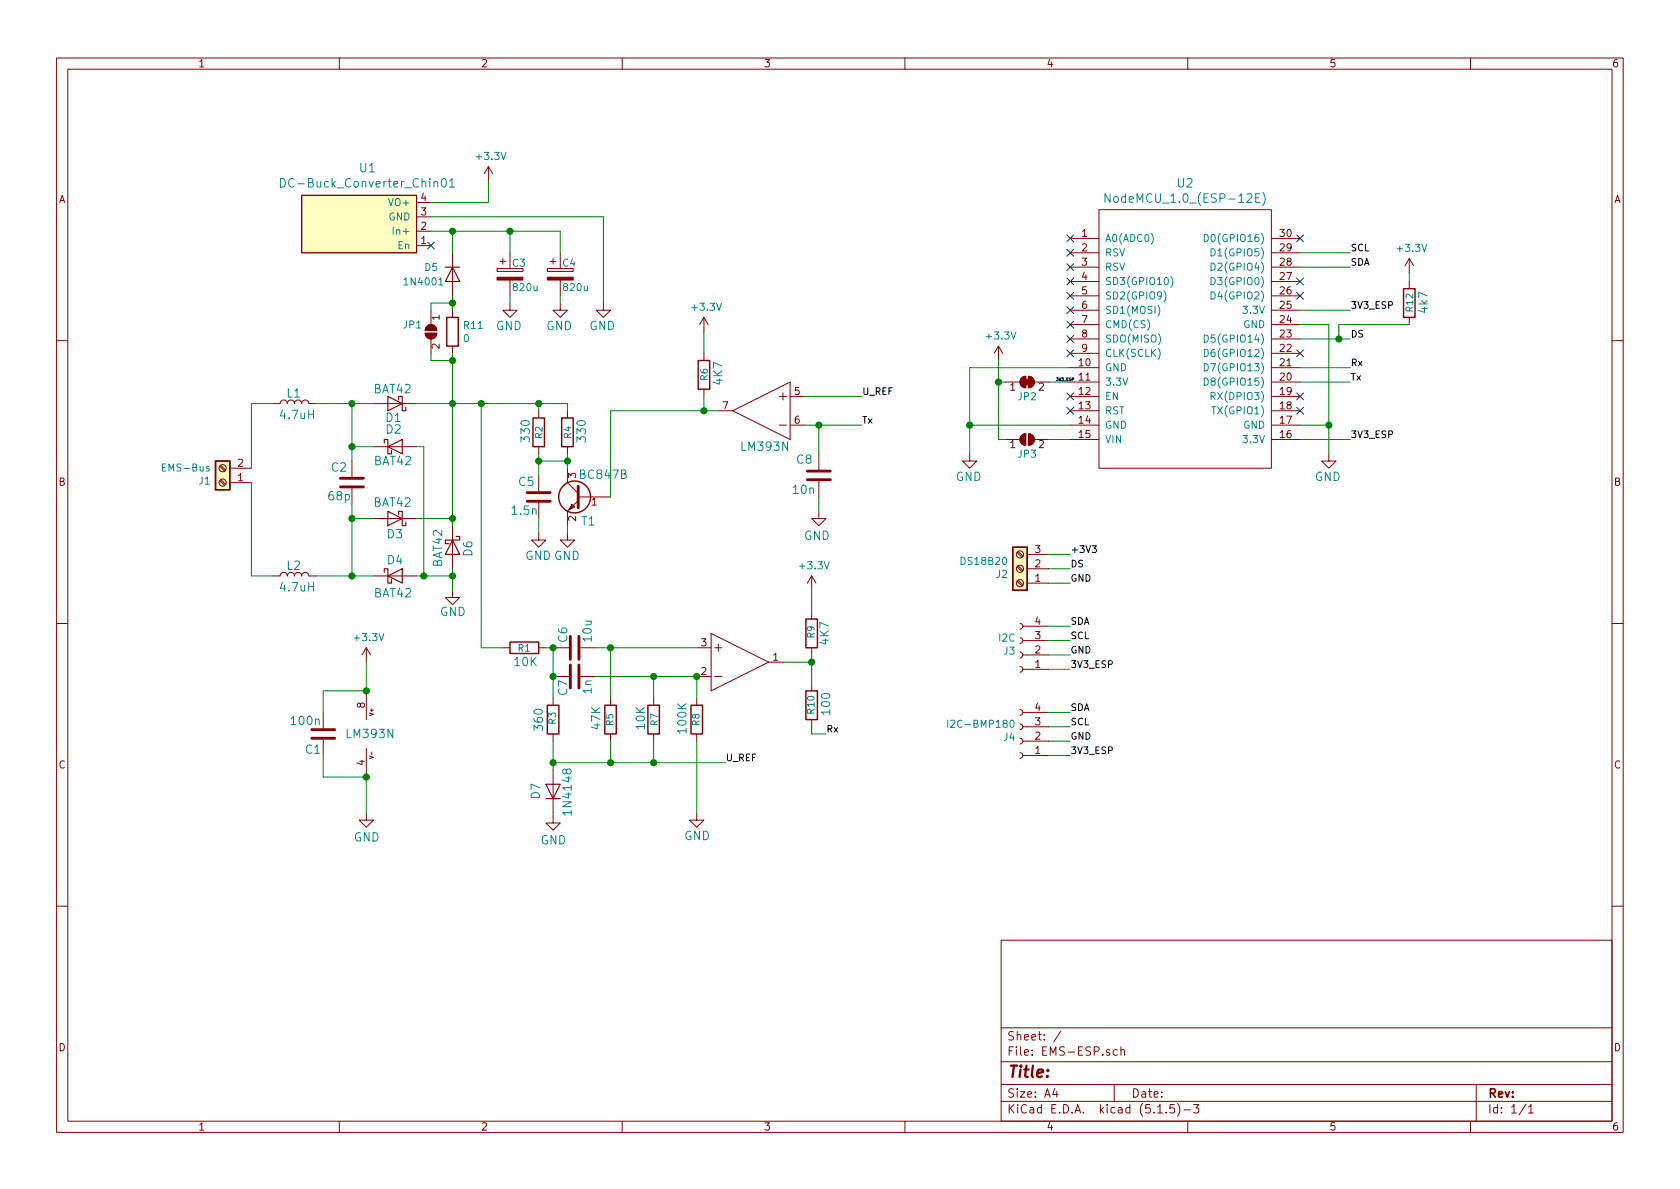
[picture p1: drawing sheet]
EESchema Schematic File Version 4
EELAYER 30 0
EELAYER END
$Descr A4 11693 8268
encoding utf-8
Sheet 1 1
Title ""
Date ""
Rev ""
Comp ""
Comment1 ""
Comment2 ""
Comment3 ""
Comment4 ""
$EndDescr
Wire Wire Line
	5700 3450 5700 3550
Wire Wire Line
	2250 5400 2550 5400
Wire Wire Line
	2250 5250 2250 5400
Wire Wire Line
	2550 5400 2550 5650
Connection ~ 2550 5400
Wire Wire Line
	3150 3950 3150 4000
Wire Wire Line
	2950 4000 2900 4000
Wire Wire Line
	2950 4000 3150 4000
Wire Wire Line
	2950 3100 2950 4000
Connection ~ 2950 4000
Wire Wire Line
	3750 3700 3750 3600
Wire Wire Line
	2250 4800 2250 4950
Wire Wire Line
	2550 4800 2250 4800
Wire Wire Line
	2550 4600 2550 4800
Connection ~ 2550 4800
Wire Wire Line
	2450 4000 2600 4000
Wire Wire Line
	2450 3500 2450 3600
Wire Wire Line
	2450 3600 2450 4000
Wire Wire Line
	2450 3600 2600 3600
Connection ~ 2450 3600
Connection ~ 2450 4000
Wire Wire Line
	3850 4500 3850 4700
Connection ~ 3850 4700
Wire Wire Line
	2450 2800 2450 3100
Wire Wire Line
	2450 3100 2450 3200
Wire Wire Line
	2450 3100 2600 3100
Connection ~ 2450 3100
Connection ~ 2450 2800
Wire Wire Line
	4250 5300 4550 5300
Wire Wire Line
	4550 5300 5050 5300
Wire Wire Line
	3850 5300 3850 5350
Connection ~ 4250 5300
Connection ~ 4550 5300
Text Label 5050 5300 0    47   ~ 0
U_REF
Wire Wire Line
	6000 2750 5600 2750
Text Label 6000 2750 0    47   ~ 0
U_REF
Wire Wire Line
	4550 4700 4850 4700
Wire Wire Line
	4150 4700 4550 4700
Connection ~ 4550 4700
Connection ~ 4850 4700
Wire Wire Line
	5450 4600 5650 4600
Wire Wire Line
	3750 3300 3750 3200
Wire Wire Line
	3750 3200 3950 3200
Wire Wire Line
	1750 2800 1750 3250
Wire Wire Line
	1750 3350 1750 4000
Wire Wire Line
	4150 4500 4250 4500
Wire Wire Line
	4250 4500 4850 4500
Connection ~ 4250 4500
Wire Wire Line
	5600 2950 5700 2950
Wire Wire Line
	5700 3150 5700 2950
Wire Wire Line
	5700 2950 6000 2950
Connection ~ 5700 2950
Wire Wire Line
	5650 5100 5750 5100
Text Label 5750 5100 0    47   ~ 0
Rx
Wire Wire Line
	3150 3650 3150 3600
Wire Wire Line
	2900 3600 3150 3600
Wire Wire Line
	3350 2800 3150 2800
Wire Wire Line
	3150 2800 2900 2800
Wire Wire Line
	3150 3600 3150 2800
Wire Wire Line
	3350 4500 3350 2800
Connection ~ 3150 3600
Connection ~ 3150 2800
Connection ~ 3350 2800
$Comp
L Diode:BAT42 D1
U 1 1
P 2750 2800
F 0 "D1" H 2700 2870 59  0000 L BNN
F 1 "BAT42" H 2630 2670 59  0000 L BNN
F 2 "Diode_THT:D_DO-35_SOD27_P7.62mm_Horizontal" H 2750 2800 50  0001 C CNN
F 3 "" H 2750 2800 50  0001 C CNN
	1    2750 2800
	-1   0    0    1   
$EndComp
$Comp
L Diode:BAT42 D2
U 1 1
P 2750 3100
F 0 "D2" H 2680 3190 59  0000 L BNN
F 1 "BAT42" H 2600 2970 59  0000 L BNN
F 2 "Diode_THT:D_DO-35_SOD27_P7.62mm_Horizontal" H 2750 3100 50  0001 C CNN
F 3 "" H 2750 3100 50  0001 C CNN
	1    2750 3100
	1    0    0    -1  
$EndComp
$Comp
L Diode:BAT42 D3
U 1 1
P 2750 3600
F 0 "D3" H 2690 3680 59  0000 L BNN
F 1 "BAT42" H 2630 3460 59  0000 L BNN
F 2 "Diode_THT:D_DO-35_SOD27_P7.62mm_Horizontal" H 2750 3600 50  0001 C CNN
F 3 "" H 2750 3600 50  0001 C CNN
	1    2750 3600
	-1   0    0    1   
$EndComp
$Comp
L Diode:BAT42 D4
U 1 1
P 2750 4000
F 0 "D4" H 2690 4080 59  0000 L BNN
F 1 "BAT42" H 2600 3850 59  0000 L BNN
F 2 "Diode_THT:D_DO-35_SOD27_P7.62mm_Horizontal" H 2750 4000 50  0001 C CNN
F 3 "" H 2750 4000 50  0001 C CNN
	1    2750 4000
	1    0    0    -1  
$EndComp
$Comp
L Diode:BAT42 D6
U 1 1
P 3150 3800
F 0 "D6" H 3100 3880 59  0000 L BNN
F 1 "BAT42" H 3020 3670 59  0000 L BNN
F 2 "Diode_THT:D_DO-35_SOD27_P7.62mm_Horizontal" H 3150 3800 50  0001 C CNN
F 3 "" H 3150 3800 50  0001 C CNN
	1    3150 3800
	0    1    1    0   
$EndComp
$Comp
L Diode:1N4148 D7
U 1 1
P 3850 5500
F 0 "D7" H 3790 5590 59  0000 L BNN
F 1 "1N4148" H 3670 5370 59  0000 L BNN
F 2 "Diode_THT:D_DO-35_SOD27_P7.62mm_Horizontal" H 3850 5500 50  0001 C CNN
F 3 "" H 3850 5500 50  0001 C CNN
	1    3850 5500
	0    -1   -1   0   
$EndComp
$Comp
L Device:L L1
U 1 1
P 2050 2800
F 0 "L1" V 2150 2750 59  0000 L BNN
F 1 "4.7uH" V 2000 2650 59  0000 L BNN
F 2 "Inductor_THT:L_Axial_L7.0mm_D3.3mm_P10.16mm_Horizontal_Fastron_MICC" H 2050 2800 50  0001 C CNN
F 3 "" H 2050 2800 50  0001 C CNN
	1    2050 2800
	0    -1   -1   0   
$EndComp
$Comp
L Device:L L2
U 1 1
P 2050 4000
F 0 "L2" V 2150 3950 59  0000 L BNN
F 1 "4.7uH" V 2000 3850 59  0000 L BNN
F 2 "Inductor_THT:L_Axial_L7.0mm_D3.3mm_P10.16mm_Horizontal_Fastron_MICC" H 2050 4000 50  0001 C CNN
F 3 "" H 2050 4000 50  0001 C CNN
	1    2050 4000
	0    -1   -1   0   
$EndComp
$Comp
L Device:R R1
U 1 1
P 3650 4500
F 0 "R1" V 3670 4450 47  0000 L BNN
F 1 "10K" V 3580 4420 59  0000 L BNN
F 2 "Resistor_SMD:R_0805_2012Metric" H 3650 4500 50  0001 C CNN
F 3 "" H 3650 4500 50  0001 C CNN
	1    3650 4500
	0    1    -1   0   
$EndComp
$Comp
L Device:R R3
U 1 1
P 3850 5000
F 0 "R3" V 3870 4960 47  0000 L BNN
F 1 "360" V 3780 4910 59  0000 L BNN
F 2 "Resistor_SMD:R_0805_2012Metric" H 3850 5000 50  0001 C CNN
F 3 "" H 3850 5000 50  0001 C CNN
	1    3850 5000
	1    0    0    -1  
$EndComp
$Comp
L Device:R R5
U 1 1
P 4250 5000
F 0 "R5" V 4270 4950 47  0000 L BNN
F 1 "47K" V 4180 4920 59  0000 L BNN
F 2 "Resistor_SMD:R_0805_2012Metric" H 4250 5000 50  0001 C CNN
F 3 "" H 4250 5000 50  0001 C CNN
	1    4250 5000
	1    0    0    -1  
$EndComp
$Comp
L Device:R R7
U 1 1
P 4550 5000
F 0 "R7" V 4580 4950 47  0000 L BNN
F 1 "10K" V 4490 4920 59  0000 L BNN
F 2 "Resistor_SMD:R_0805_2012Metric" H 4550 5000 50  0001 C CNN
F 3 "" H 4550 5000 50  0001 C CNN
	1    4550 5000
	1    0    0    -1  
$EndComp
$Comp
L Device:C C2
U 1 1
P 2450 3350
F 0 "C2" H 2300 3425 59  0000 L BNN
F 1 "68p" H 2275 3225 59  0000 L BNN
F 2 "Capacitor_SMD:C_0805_2012Metric" H 2450 3350 50  0001 C CNN
F 3 "" H 2450 3350 50  0001 C CNN
	1    2450 3350
	1    0    0    -1  
$EndComp
$Comp
L Device:R R9
U 1 1
P 5650 4400
F 0 "R9" V 5670 4360 47  0000 L BNN
F 1 "4K7" V 5770 4310 59  0000 L BNN
F 2 "Resistor_SMD:R_0805_2012Metric" H 5650 4400 50  0001 C CNN
F 3 "" H 5650 4400 50  0001 C CNN
	1    5650 4400
	1    0    0    -1  
$EndComp
$Comp
L Device:R R10
U 1 1
P 5650 4900
F 0 "R10" V 5670 4830 47  0000 L BNN
F 1 "100" V 5780 4820 59  0000 L BNN
F 2 "Resistor_SMD:R_0805_2012Metric" H 5650 4900 50  0001 C CNN
F 3 "" H 5650 4900 50  0001 C CNN
	1    5650 4900
	1    0    0    -1  
$EndComp
$Comp
L Device:R R2
U 1 1
P 3750 3000
F 0 "R2" V 3770 2950 47  0000 L BNN
F 1 "330" V 3870 2920 59  0000 L BNN
F 2 "Resistor_SMD:R_0805_2012Metric" H 3750 3000 50  0001 C CNN
F 3 "" H 3750 3000 50  0001 C CNN
	1    3750 3000
	-1   0    0    -1  
$EndComp
$Comp
L Device:R R4
U 1 1
P 3950 3000
F 0 "R4" V 3970 2950 47  0000 L BNN
F 1 "330" V 3880 2920 59  0000 L BNN
F 2 "Resistor_SMD:R_0805_2012Metric" H 3950 3000 50  0001 C CNN
F 3 "" H 3950 3000 50  0001 C CNN
	1    3950 3000
	-1   0    0    -1  
$EndComp
$Comp
L Device:C C5
U 1 1
P 3750 3450
F 0 "C5" H 3775 3525 59  0000 L BNN
F 1 "1.5n" H 3750 3325 59  0000 L BNN
F 2 "Capacitor_SMD:C_0805_2012Metric" H 3750 3450 50  0001 C CNN
F 3 "" H 3750 3450 50  0001 C CNN
	1    3750 3450
	-1   0    0    -1  
$EndComp
$Comp
L Device:C C8
U 1 1
P 5700 3300
F 0 "C8" H 5740 3380 59  0000 L BNN
F 1 "10n" H 5720 3170 59  0000 L BNN
F 2 "Capacitor_SMD:C_0805_2012Metric" H 5700 3300 50  0001 C CNN
F 3 "" H 5700 3300 50  0001 C CNN
	1    5700 3300
	-1   0    0    -1  
$EndComp
$Comp
L Device:C C7
U 1 1
P 4000 4700
F 0 "C7" H 3860 4750 59  0000 L BNN
F 1 "1n" H 3870 4580 59  0000 L BNN
F 2 "Capacitor_SMD:C_0805_2012Metric" H 4000 4700 50  0001 C CNN
F 3 "" H 4000 4700 50  0001 C CNN
	1    4000 4700
	0    -1   -1   0   
$EndComp
$Comp
L Device:C C1
U 1 1
P 2250 5100
F 0 "C1" H 2260 5180 59  0000 L BNN
F 1 "100n" H 2260 4980 59  0000 L BNN
F 2 "Capacitor_SMD:C_0805_2012Metric" H 2250 5100 50  0001 C CNN
F 3 "" H 2250 5100 50  0001 C CNN
	1    2250 5100
	-1   0    0    1   
$EndComp
$Comp
L Transistor_BJT:BC847 T1
U 1 1
P 4050 3450
F 0 "T1" H 3950 3250 59  0000 L BNN
F 1 "BC847B" H 3725 3575 59  0000 L BNN
F 2 "Package_TO_SOT_SMD:SOT-23" H 4050 3450 50  0001 C CNN
F 3 "" H 4050 3450 50  0001 C CNN
	1    4050 3450
	-1   0    0    -1  
$EndComp
$Comp
L power:GND #GND01
U 1 1
P 2550 5650
F 0 "#GND01" H 2550 5650 50  0001 C CNN
F 1 "GND" H 2460 5450 59  0000 L BNN
F 2 "" H 2550 5650 50  0001 C CNN
F 3 "" H 2550 5650 50  0001 C CNN
	1    2550 5650
	1    0    0    -1  
$EndComp
$Comp
L ProjectLib:LM393N IC1
U 1 1
P 5150 4600
F 0 "IC1" H 5250 4725 59  0001 L BNN
F 1 "LM393N" H 5250 4400 59  0001 L BNN
F 2 "Package_SO:SO-8_3.9x4.9mm_P1.27mm" H 5150 4600 50  0001 C CNN
F 3 "" H 5150 4600 50  0001 C CNN
	1    5150 4600
	1    0    0    -1  
$EndComp
$Comp
L ProjectLib:LM393N IC1
U 2 1
P 5300 2850
F 0 "IC1" H 5240 3005 59  0001 L BNN
F 1 "LM393N" H 5100 2570 59  0000 L BNN
F 2 "Package_SO:SO-8_3.9x4.9mm_P1.27mm" H 5300 2850 50  0001 C CNN
F 3 "" H 5300 2850 50  0001 C CNN
	2    5300 2850
	-1   0    0    -1  
$EndComp
$Comp
L ProjectLib:LM393N IC1
U 3 1
P 2550 5100
F 0 "IC1" H 2650 5225 59  0001 L BNN
F 1 "LM393N" H 2400 5070 59  0000 L BNN
F 2 "Package_SO:SO-8_3.9x4.9mm_P1.27mm" H 2550 5100 50  0001 C CNN
F 3 "" H 2550 5100 50  0001 C CNN
	3    2550 5100
	1    0    0    -1  
$EndComp
$Comp
L power:GND #GND08
U 1 1
P 5700 3550
F 0 "#GND08" H 5700 3550 50  0001 C CNN
F 1 "GND" H 5620 3350 59  0000 L BNN
F 2 "" H 5700 3550 50  0001 C CNN
F 3 "" H 5700 3550 50  0001 C CNN
	1    5700 3550
	-1   0    0    -1  
$EndComp
$Comp
L power:GND #GND07
U 1 1
P 4850 5650
F 0 "#GND07" H 4850 5650 50  0001 C CNN
F 1 "GND" H 4760 5460 59  0000 L BNN
F 2 "" H 4850 5650 50  0001 C CNN
F 3 "" H 4850 5650 50  0001 C CNN
	1    4850 5650
	1    0    0    -1  
$EndComp
$Comp
L power:GND #GND02
U 1 1
P 3150 4100
F 0 "#GND02" H 3150 4100 50  0001 C CNN
F 1 "GND" H 3060 3920 59  0000 L BNN
F 2 "" H 3150 4100 50  0001 C CNN
F 3 "" H 3150 4100 50  0001 C CNN
	1    3150 4100
	1    0    0    -1  
$EndComp
$Comp
L power:GND #GND05
U 1 1
P 3950 3700
F 0 "#GND05" H 3950 3700 50  0001 C CNN
F 1 "GND" H 3860 3510 59  0000 L BNN
F 2 "" H 3950 3700 50  0001 C CNN
F 3 "" H 3950 3700 50  0001 C CNN
	1    3950 3700
	-1   0    0    -1  
$EndComp
$Comp
L power:GND #GND03
U 1 1
P 3750 3700
F 0 "#GND03" H 3750 3700 50  0001 C CNN
F 1 "GND" H 3660 3510 59  0000 L BNN
F 2 "" H 3750 3700 50  0001 C CNN
F 3 "" H 3750 3700 50  0001 C CNN
	1    3750 3700
	-1   0    0    -1  
$EndComp
$Comp
L power:GND #GND04
U 1 1
P 3850 5670
F 0 "#GND04" H 3850 5670 50  0001 C CNN
F 1 "GND" H 3760 5470 59  0000 L BNN
F 2 "" H 3850 5670 50  0001 C CNN
F 3 "" H 3850 5670 50  0001 C CNN
	1    3850 5670
	1    0    0    -1  
$EndComp
Wire Wire Line
	3850 5300 4250 5300
Wire Wire Line
	2450 2800 2600 2800
$Comp
L ProjectLib:DC-Buck_Converter_Chin01 U1
U 1 1
P 2500 1550
F 0 "U1" H 2442 1163 60  0000 C CNN
F 1 "DC-Buck_Converter_Chin01" H 2442 1269 60  0000 C CNN
F 2 "MyPower:DC-DC-Buck-Konverter" H 2500 1550 60  0001 C CNN
F 3 "" H 2500 1550 60  0001 C CNN
	1    2500 1550
	-1   0    0    1   
$EndComp
$Comp
L Diode:1N4001 D5
U 1 1
P 3150 1900
F 0 "D5" V 3100 1700 50  0000 L CNN
F 1 "1N4001" V 3200 1550 50  0000 L CNN
F 2 "Diode_THT:D_DO-41_SOD81_P10.16mm_Horizontal" H 3150 1725 50  0001 C CNN
F 3 "http://www.vishay.com/docs/88503/1n4001.pdf" H 3150 1900 50  0001 C CNN
	1    3150 1900
	0    1    1    0   
$EndComp
$Comp
L Device:CP C3
U 1 1
P 3550 1900
F 0 "C3" H 3560 1980 50  0000 L CNN
F 1 "820u" H 3560 1810 50  0000 L CNN
F 2 "Capacitor_THT:CP_Radial_D12.5mm_P5.00mm" H 3588 1750 50  0001 C CNN
F 3 "~" H 3550 1900 50  0001 C CNN
	1    3550 1900
	1    0    0    -1  
$EndComp
$Comp
L Device:CP C4
U 1 1
P 3900 1900
F 0 "C4" H 3910 1980 50  0000 L CNN
F 1 "820u" H 3910 1810 50  0000 L CNN
F 2 "Capacitor_THT:CP_Radial_D12.5mm_P5.00mm" H 3938 1750 50  0001 C CNN
F 3 "~" H 3900 1900 50  0001 C CNN
	1    3900 1900
	1    0    0    -1  
$EndComp
$Comp
L power:GND #GND06
U 1 1
P 4200 2100
F 0 "#GND06" H 4200 2100 50  0001 C CNN
F 1 "GND" H 4100 1910 59  0000 L BNN
F 2 "" H 4200 2100 50  0001 C CNN
F 3 "" H 4200 2100 50  0001 C CNN
	1    4200 2100
	1    0    0    -1  
$EndComp
Wire Wire Line
	3150 1750 3150 1600
Wire Wire Line
	3150 1600 3550 1600
Wire Wire Line
	3550 1600 3550 1750
Connection ~ 3150 1600
Wire Wire Line
	3550 1600 3900 1600
Wire Wire Line
	3900 1600 3900 1750
Connection ~ 3550 1600
Wire Wire Line
	3000 1500 4200 1500
Wire Wire Line
	3000 1400 3400 1400
Wire Wire Line
	3400 1400 3400 1250
$Comp
L power:+3.3V #PWR02
U 1 1
P 4900 2300
F 0 "#PWR02" H 4900 2150 50  0001 C CNN
F 1 "+3.3V" H 4915 2473 50  0000 C CNN
F 2 "" H 4900 2300 50  0001 C CNN
F 3 "" H 4900 2300 50  0001 C CNN
	1    4900 2300
	1    0    0    -1  
$EndComp
Wire Wire Line
	4900 2300 4900 2450
$Comp
L power:+3.3V #PWR04
U 1 1
P 5650 4100
F 0 "#PWR04" H 5650 3950 50  0001 C CNN
F 1 "+3.3V" H 5665 4273 50  0000 C CNN
F 2 "" H 5650 4100 50  0001 C CNN
F 3 "" H 5650 4100 50  0001 C CNN
	1    5650 4100
	1    0    0    -1  
$EndComp
$Comp
L power:+3.3V #PWR03
U 1 1
P 6950 2500
F 0 "#PWR03" H 6950 2350 50  0001 C CNN
F 1 "+3.3V" H 6965 2673 50  0000 C CNN
F 2 "" H 6950 2500 50  0001 C CNN
F 3 "" H 6950 2500 50  0001 C CNN
	1    6950 2500
	1    0    0    -1  
$EndComp
$Comp
L power:GND #GND09
U 1 1
P 6750 3150
F 0 "#GND09" H 6750 3150 50  0001 C CNN
F 1 "GND" H 6650 2960 59  0000 L BNN
F 2 "" H 6750 3150 50  0001 C CNN
F 3 "" H 6750 3150 50  0001 C CNN
	1    6750 3150
	1    0    0    -1  
$EndComp
Wire Wire Line
	9050 2550 9400 2550
Wire Wire Line
	9050 2650 9400 2650
Text Label 9400 2550 0    47   ~ 0
Rx
Text Label 9400 2650 0    47   ~ 0
Tx
Text Label 6000 2950 0    47   ~ 0
Tx
$Comp
L Device:C C6
U 1 1
P 4000 4500
F 0 "C6" H 4030 4550 59  0000 L BNN
F 1 "10u" H 4030 4380 59  0000 L BNN
F 2 "Capacitor_SMD:C_0805_2012Metric" H 4000 4500 50  0001 C CNN
F 3 "" H 4000 4500 50  0001 C CNN
	1    4000 4500
	0    -1   -1   0   
$EndComp
NoConn ~ 7450 1650
NoConn ~ 7450 1750
NoConn ~ 7450 1850
NoConn ~ 7450 1950
NoConn ~ 7450 2050
NoConn ~ 7450 2150
NoConn ~ 7450 2250
NoConn ~ 7450 2350
NoConn ~ 7450 2450
NoConn ~ 7450 2750
NoConn ~ 7450 2850
NoConn ~ 9050 1950
NoConn ~ 9050 2050
NoConn ~ 9050 2450
NoConn ~ 9050 2750
NoConn ~ 9050 2850
NoConn ~ 3000 1700
Wire Wire Line
	9050 2350 9320 2350
Text Label 9400 2350 0    47   ~ 0
DS
Wire Wire Line
	2900 3100 2950 3100
Wire Wire Line
	3000 1600 3150 1600
$Comp
L power:GND #GND011
U 1 1
P 3900 2100
F 0 "#GND011" H 3900 2100 50  0001 C CNN
F 1 "GND" H 3800 1910 59  0000 L BNN
F 2 "" H 3900 2100 50  0001 C CNN
F 3 "" H 3900 2100 50  0001 C CNN
	1    3900 2100
	1    0    0    -1  
$EndComp
$Comp
L power:GND #GND010
U 1 1
P 3550 2100
F 0 "#GND010" H 3550 2100 50  0001 C CNN
F 1 "GND" H 3450 1910 59  0000 L BNN
F 2 "" H 3550 2100 50  0001 C CNN
F 3 "" H 3550 2100 50  0001 C CNN
	1    3550 2100
	1    0    0    -1  
$EndComp
Wire Wire Line
	3550 2100 3550 2050
Wire Wire Line
	3900 2050 3900 2100
Wire Wire Line
	9050 1850 9400 1850
Text Label 9400 1750 0    47   ~ 0
SCL
Text Label 9400 1850 0    47   ~ 0
SDA
$Comp
L Device:R R11
U 1 1
P 3150 2300
F 0 "R11" H 3220 2346 50  0000 L CNN
F 1 "0" H 3220 2255 50  0000 L CNN
F 2 "Resistor_THT:R_Axial_DIN0207_L6.3mm_D2.5mm_P10.16mm_Horizontal" V 3080 2300 50  0001 C CNN
F 3 "~" H 3150 2300 50  0001 C CNN
	1    3150 2300
	1    0    0    -1  
$EndComp
Wire Wire Line
	3150 2150 3150 2100
Wire Wire Line
	3150 2450 3150 2500
$Comp
L Jumper:SolderJumper_2_Open JP1
U 1 1
P 3000 2300
F 0 "JP1" V 2950 2100 50  0000 L CNN
F 1 " " V 3050 1400 50  0000 L CNN
F 2 "Jumper:SolderJumper-2_P1.3mm_Open_RoundedPad1.0x1.5mm" H 3000 2300 50  0001 C CNN
F 3 "~" H 3000 2300 50  0001 C CNN
	1    3000 2300
	0    1    1    0   
$EndComp
Wire Wire Line
	3000 2150 3000 2100
Wire Wire Line
	3000 2100 3150 2100
Connection ~ 3150 2100
Wire Wire Line
	3150 2100 3150 2050
Wire Wire Line
	3000 2450 3000 2500
Wire Wire Line
	3000 2500 3150 2500
Connection ~ 3150 2500
Wire Wire Line
	3150 2500 3150 2800
$Comp
L power:+3.3V #PWR01
U 1 1
P 3400 1250
F 0 "#PWR01" H 3400 1100 50  0001 C CNN
F 1 "+3.3V" H 3415 1423 50  0000 C CNN
F 2 "" H 3400 1250 50  0001 C CNN
F 3 "" H 3400 1250 50  0001 C CNN
	1    3400 1250
	1    0    0    -1  
$EndComp
$Comp
L Connector:Screw_Terminal_01x03 J2
U 1 1
P 7100 3950
F 0 "J2" H 7180 3992 50  0000 L CNN
F 1 "DS18B20" H 7180 3901 50  0000 L CNN
F 2 "TerminalBlock:TerminalBlock_bornier-3_P5.08mm" H 7100 3950 50  0001 C CNN
F 3 "~" H 7100 3950 50  0001 C CNN
	1    7100 3950
	-1   0    0    1   
$EndComp
$Comp
L Connector:Screw_Terminal_01x02 J1
U 1 1
P 1550 3350
F 0 "J1" H 1630 3342 50  0000 L CNN
F 1 "EMS-Bus" H 1630 3251 50  0000 L CNN
F 2 "TerminalBlock:TerminalBlock_bornier-2_P5.08mm" H 1550 3350 50  0001 C CNN
F 3 "~" H 1550 3350 50  0001 C CNN
	1    1550 3350
	-1   0    0    1   
$EndComp
$Comp
L Connector:Conn_01x04_Female J4
U 1 1
P 7100 5150
F 0 "J4" H 7128 5126 50  0000 L CNN
F 1 "I2C-BMP180" H 7128 5035 50  0000 L CNN
F 2 "Connector_PinSocket_2.54mm:PinSocket_1x04_P2.54mm_Vertical" H 7100 5150 50  0001 C CNN
F 3 "~" H 7100 5150 50  0001 C CNN
	1    7100 5150
	-1   0    0    1   
$EndComp
$Comp
L Connector:Conn_01x04_Female J3
U 1 1
P 7100 4550
F 0 "J3" H 7128 4526 50  0000 L CNN
F 1 "I2C" H 7128 4435 50  0000 L CNN
F 2 "Connector_PinSocket_2.54mm:PinSocket_1x04_P2.54mm_Vertical" H 7100 4550 50  0001 C CNN
F 3 "~" H 7100 4550 50  0001 C CNN
	1    7100 4550
	-1   0    0    1   
$EndComp
Wire Wire Line
	7300 3850 7450 3850
Wire Wire Line
	7300 3950 7450 3950
Wire Wire Line
	7300 4050 7450 4050
Wire Wire Line
	7300 4350 7450 4350
Wire Wire Line
	7300 4450 7450 4450
Wire Wire Line
	7300 4550 7450 4550
Wire Wire Line
	7300 4650 7450 4650
Wire Wire Line
	7300 4950 7450 4950
Wire Wire Line
	7300 5050 7450 5050
Wire Wire Line
	7300 5150 7450 5150
Wire Wire Line
	7300 5250 7450 5250
Text Label 7450 4050 0    47   ~ 0
GND
Text Label 7450 3950 0    47   ~ 0
DS
Text Label 7450 3850 0    47   ~ 0
+3V3
Text Label 7450 4650 0    47   ~ 0
3V3_ESP
Text Label 7450 4550 0    47   ~ 0
GND
Text Label 7450 4350 0    47   ~ 0
SDA
Text Label 7450 4450 0    47   ~ 0
SCL
$Comp
L Jumper:SolderJumper_2_Bridged JP2
U 1 1
P 7150 2650
F 0 "JP2" H 7150 2550 50  0000 C CNN
F 1 " " H 7150 2764 50  0000 C CNN
F 2 "Jumper:SolderJumper-2_P1.3mm_Bridged_RoundedPad1.0x1.5mm" H 7150 2650 50  0001 C CNN
F 3 "~" H 7150 2650 50  0001 C CNN
	1    7150 2650
	1    0    0    -1  
$EndComp
$Comp
L Jumper:SolderJumper_2_Open JP3
U 1 1
P 7150 3050
F 0 "JP3" H 7150 2950 50  0000 C CNN
F 1 " " H 7150 3164 50  0000 C CNN
F 2 "Jumper:SolderJumper-2_P1.3mm_Open_RoundedPad1.0x1.5mm" H 7150 3050 50  0001 C CNN
F 3 "~" H 7150 3050 50  0001 C CNN
	1    7150 3050
	1    0    0    -1  
$EndComp
Wire Wire Line
	7000 3050 6950 3050
Wire Wire Line
	6950 2500 6950 2650
Wire Wire Line
	7000 2650 6950 2650
Connection ~ 6950 2650
Wire Wire Line
	6950 2650 6950 3050
Wire Wire Line
	6750 2950 7450 2950
Wire Wire Line
	7300 2650 7450 2650
Text Label 7350 2650 0    20   ~ 0
3V3_ESP
Text Label 7450 4950 0    47   ~ 0
SDA
Text Label 7450 5050 0    47   ~ 0
SCL
Text Label 7450 5150 0    47   ~ 0
GND
Text Label 7450 5250 0    47   ~ 0
3V3_ESP
Wire Wire Line
	7450 2550 6750 2550
Wire Wire Line
	6750 2550 6750 2950
$Comp
L power:GND #GND0101
U 1 1
P 9250 3150
F 0 "#GND0101" H 9250 3150 50  0001 C CNN
F 1 "GND" H 9150 2960 59  0000 L BNN
F 2 "" H 9250 3150 50  0001 C CNN
F 3 "" H 9250 3150 50  0001 C CNN
	1    9250 3150
	1    0    0    -1  
$EndComp
Wire Wire Line
	9050 2950 9250 2950
Wire Wire Line
	9250 2950 9250 3150
Wire Wire Line
	9050 2250 9250 2250
Wire Wire Line
	9250 2250 9250 2950
Connection ~ 9250 2950
Wire Wire Line
	9050 2150 9400 2150
Text Label 9400 2150 0    47   ~ 0
3V3_ESP
Wire Wire Line
	9050 3050 9400 3050
Text Label 9400 3050 0    47   ~ 0
3V3_ESP
Wire Wire Line
	1750 2800 1900 2800
Wire Wire Line
	2200 2800 2450 2800
Wire Wire Line
	1750 4000 1900 4000
Wire Wire Line
	2200 4000 2450 4000
$Comp
L Device:R R6
U 1 1
P 4900 2600
F 0 "R6" V 4920 2553 47  0000 L BNN
F 1 "4K7" V 4829 2520 59  0000 L BNN
F 2 "Resistor_SMD:R_0805_2012Metric" H 4900 2600 50  0001 C CNN
F 3 "" H 4900 2600 50  0001 C CNN
	1    4900 2600
	-1   0    0    -1  
$EndComp
Wire Wire Line
	4250 2850 4900 2850
Wire Wire Line
	4900 2750 4900 2850
Connection ~ 4900 2850
Wire Wire Line
	4900 2850 5000 2850
Wire Wire Line
	4250 2850 4250 3450
Wire Wire Line
	3950 3250 3950 3200
Wire Wire Line
	3950 3650 3950 3700
Wire Wire Line
	3350 2800 3750 2800
Wire Wire Line
	3750 2850 3750 2800
Connection ~ 3750 2800
Wire Wire Line
	3750 2800 3950 2800
Wire Wire Line
	3750 3150 3750 3200
Connection ~ 3750 3200
Wire Wire Line
	3950 2800 3950 2850
Wire Wire Line
	3950 3150 3950 3200
Connection ~ 3950 3200
Wire Wire Line
	3350 4500 3500 4500
Wire Wire Line
	3800 4500 3850 4500
Connection ~ 3850 4500
Wire Wire Line
	4250 4500 4250 4850
Wire Wire Line
	4250 5150 4250 5300
Wire Wire Line
	4550 4700 4550 4850
Wire Wire Line
	4550 5150 4550 5300
Wire Wire Line
	4850 4700 4850 4850
Wire Wire Line
	5650 4600 5650 4750
Wire Wire Line
	5650 5050 5650 5100
Wire Wire Line
	5650 4100 5650 4250
Wire Wire Line
	5650 4550 5650 4600
Connection ~ 5650 4600
$Comp
L power:+3.3V #PWR0101
U 1 1
P 2550 4600
F 0 "#PWR0101" H 2550 4450 50  0001 C CNN
F 1 "+3.3V" H 2565 4773 50  0000 C CNN
F 2 "" H 2550 4600 50  0001 C CNN
F 3 "" H 2550 4600 50  0001 C CNN
	1    2550 4600
	1    0    0    -1  
$EndComp
Wire Wire Line
	3850 4700 3850 4850
$Comp
L ProjectLib:NodeMCU_1.0_(ESP-12E) U2
U 1 1
P 8250 2350
F 0 "U2" H 8250 3437 60  0000 C CNN
F 1 "NodeMCU_1.0_(ESP-12E)" H 8250 3331 60  0000 C CNN
F 2 "ESP:NodeMCU2.0Amica(12-E)" H 7650 1500 60  0001 C CNN
F 3 "" H 7650 1500 60  0000 C CNN
	1    8250 2350
	1    0    0    -1  
$EndComp
Wire Wire Line
	9050 1750 9400 1750
NoConn ~ 9050 1650
Wire Wire Line
	6750 2950 6750 3150
Connection ~ 6750 2950
Wire Wire Line
	3150 4000 3150 4100
Connection ~ 3150 4000
Wire Wire Line
	4200 1500 4200 2100
Wire Wire Line
	3850 5650 3850 5670
Wire Wire Line
	7300 3050 7450 3050
Wire Wire Line
	3850 5300 3850 5150
Connection ~ 3850 5300
$Comp
L Device:R R8
U 1 1
P 4850 5000
F 0 "R8" V 4870 4950 47  0000 L BNN
F 1 "100K" V 4780 4890 59  0000 L BNN
F 2 "Resistor_SMD:R_0805_2012Metric" H 4850 5000 50  0001 C CNN
F 3 "" H 4850 5000 50  0001 C CNN
	1    4850 5000
	1    0    0    -1  
$EndComp
Wire Wire Line
	4850 5150 4850 5650
$Comp
L Device:R R12
U 1 1
P 9810 2100
F 0 "R12" V 9830 2030 47  0000 L BNN
F 1 "4k7" V 9740 2020 59  0000 L BNN
F 2 "Resistor_SMD:R_0805_2012Metric" H 9810 2100 50  0001 C CNN
F 3 "" H 9810 2100 50  0001 C CNN
	1    9810 2100
	-1   0    0    -1  
$EndComp
Wire Wire Line
	9810 2250 9320 2250
Wire Wire Line
	9320 2250 9320 2350
Connection ~ 9320 2350
Wire Wire Line
	9320 2350 9400 2350
$Comp
L power:+3.3V #PWR05
U 1 1
P 9810 1890
F 0 "#PWR05" H 9810 1740 50  0001 C CNN
F 1 "+3.3V" H 9825 2063 50  0000 C CNN
F 2 "" H 9810 1890 50  0001 C CNN
F 3 "" H 9810 1890 50  0001 C CNN
	1    9810 1890
	1    0    0    -1  
$EndComp
Wire Wire Line
	9810 1890 9810 1950
$EndSCHEMATC
